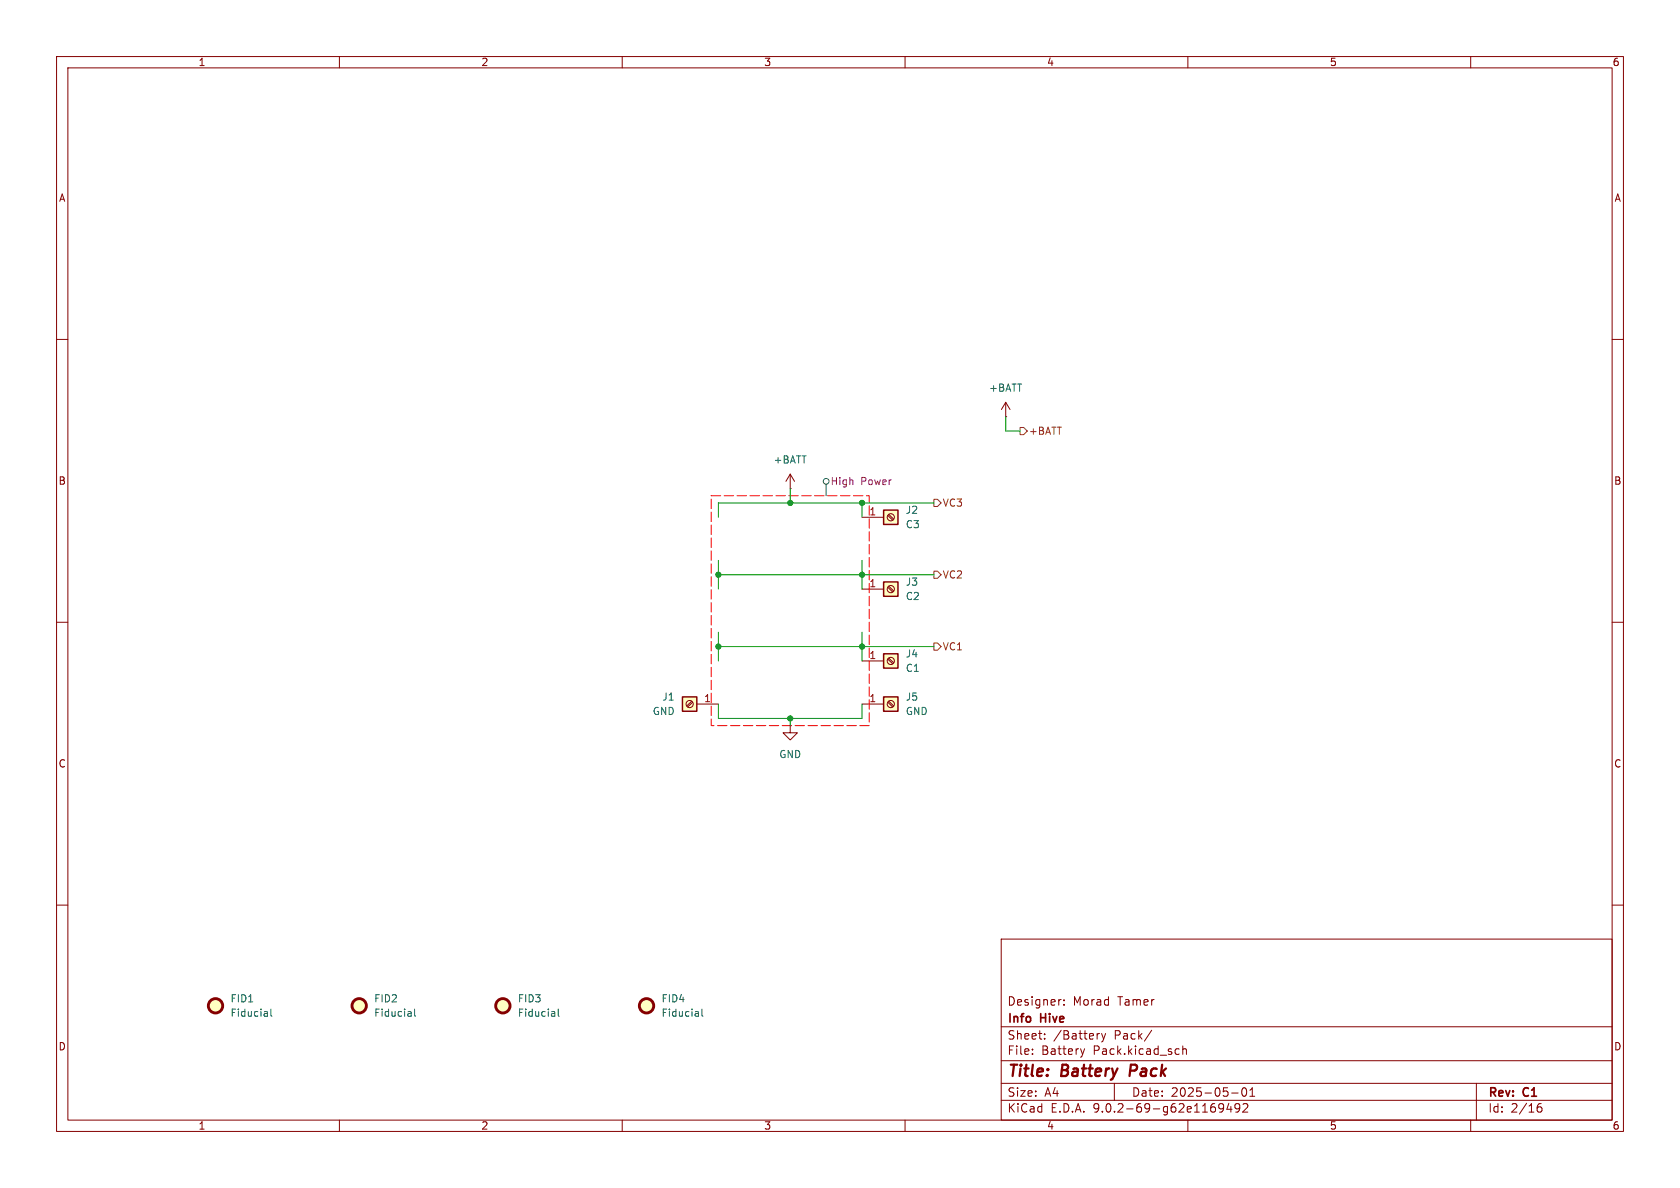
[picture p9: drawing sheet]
<svg xmlns="http://www.w3.org/2000/svg" width="297mm" height="210mm" viewBox="0 0 297 210" stroke-linecap="round" stroke-linejoin="round" font-family="sans-serif">
<g fill="none" stroke="#840000" stroke-width=".18">
<path d="M10 10h277v190h-277zM12 12h273v186h-273zM60 10v2M110 10v2M160 10v2M210 10v2M260 10v2M10 60h2M285 60h2M139.7 86.4h.1M139.7 83.8l-.8 1.3M139.7 83.8l.8 1.3"/>
<path d="M139.7 83.8v2.6M10 110h2M285 110h2M10 160h2M177 166h108v32h-108zM187.5 176.7h.1M188.1 177.6v.1M188.1 176.8v.1M285 160h2M60 198v2M110 198v2M160 198v2"/>
<path d="M177 194.5h108M177 191.5h108M177 187.5h108M177 181.5h108M182.5 186.3v.1M182.5 185.5v.1M184.7 183.6v.1M184.7 182.8v.1M191.7 185.4l-.3 1M194.4 182.7l-.3 .1M194.7 182.7l.4 1M195.1 183.7l-.1 .4-.3 .1"/>
<path d="M195.5 182.7l-.4 1M197 191.5v3M203.6 182.1l-1.3 2M208.3 185.4l.2 .1M208.5 186.3l-.2 .1M209.1 184.9v1.5M209.1 185.5l.2-.1 .4 .1v.9M210 198v2M216.3 195.7l-.3 .3h-.3l-.2-.3 .1-.5 .4-.1 .2 .1a.99 .99 0 0 1-.3 1.4h-.3M217.2 195l-.3 1.1h.9M217.6 195.6v1M217.7 193.2h1.2"/>
<path d="M219.2 195.7l-.3 .3h-.3l-.3-.3 .2-.5 .4-.1 .2 .1a.99 .99 0 0 1-.4 1.4h-.2M219.7 192.4l.2-.1a.81 .81 0 0 1 .6 .6 .81 .81 0 0 1-.3 .8l-.2 .1a.81 .81 0 0 1-.3-1.4zM219.7 195.2l.6-.1 .2 .1 .1 .3-.9 1.1h.9M221 193.8h.8M221 192.7l.4-.4v1.5M260 198v2M261 191.5v6.5M271.7 196l.3-.3h.5l.1 .3v.3l-.3 .3-.4-.1-.2-.2M272.5 195.1a.59 .59 0 0 0-.8 .6"/>
</g>
<path d="M199.9 188.2l-.2 2" fill="none" stroke="#840000" stroke-width=".4"/>
<path d="M156.2 123.2h2.5v2.5h-2.5z" fill="#ffffc2"/>
<path d="M156.2 123.2h2.5v2.5h-2.5z" fill="none" stroke="#840000" stroke-width=".25"/>
<g fill="none" stroke="#840000" stroke-width=".18">
<path d="M152.4 124.5h3.8M156.9 124.1l.9 .9M157.1 124l.9 .8"/>
<circle cx="157.5" cy="124.5" r=".63"/>
</g>
<path d="M156.2 115.6h2.5v2.5h-2.5z" fill="#ffffc2"/>
<path d="M156.2 115.6h2.5v2.5h-2.5z" fill="none" stroke="#840000" stroke-width=".25"/>
<g fill="none" stroke="#840000" stroke-width=".18">
<path d="M152.4 116.8h3.8M156.9 116.5l.9 .8M157.1 116.3l.9 .9"/>
<circle cx="157.5" cy="116.8" r=".63"/>
</g>
<circle cx="38.1" cy="177.8" r="1.27" fill="#ffffc2" stroke="#ffffc2" stroke-width=".18"/>
<circle cx="38.1" cy="177.8" r="1.27" fill="none" stroke="#840000" stroke-width=".51"/>
<path d="M47.2 178.9l.1 .7M47.3 179.6h-.1M47.3 179.1l-.1 .1M47.9 178.4v1.1l.2 .1" fill="none" stroke="#006464" stroke-width=".18"/>
<path d="M156.2 102.9h2.5v2.5h-2.5z" fill="#ffffc2"/>
<path d="M156.2 102.9h2.5v2.5h-2.5z" fill="none" stroke="#840000" stroke-width=".25"/>
<g fill="none" stroke="#840000" stroke-width=".18">
<path d="M152.4 104.1h3.8M156.9 103.8l.9 .8M157.1 103.6l.9 .9"/>
<circle cx="157.5" cy="104.1" r=".63"/>
</g>
<path d="M156.2 90.2h2.5v2.5h-2.5z" fill="#ffffc2"/>
<path d="M156.2 90.2h2.5v2.5h-2.5z" fill="none" stroke="#840000" stroke-width=".25"/>
<g fill="none" stroke="#840000" stroke-width=".18">
<path d="M177.8 73.7h.1M177.8 71.1l-.8 1.3M177.8 71.1l.8 1.3M177.8 71.1v2.6M152.4 91.4h3.8M156.9 91.1l.9 .8M157.1 90.9l.9 .9"/>
<circle cx="157.5" cy="91.4" r=".63"/>
</g>
<path d="M120.6 123.2h2.6v2.5h-2.6z" fill="#ffffc2"/>
<path d="M120.6 123.2h2.6v2.5h-2.6z" fill="none" stroke="#840000" stroke-width=".25"/>
<g fill="none" stroke="#840000" stroke-width=".18">
<path d="M122.3 124l-.9 .8M122.5 124.1l-.9 .9M123.2 124.5h3.8M139.7 128.3v1.2h1.3l-1.3 1.3-1.3-1.3h1.3M139.7 128.3h.1"/>
<circle cx="121.9" cy="124.5" r=".63"/>
</g>
<g fill="#ffffc2" stroke="#ffffc2" stroke-width=".18">
<circle cx="88.9" cy="177.8" r="1.27"/>
<circle cx="114.3" cy="177.8" r="1.27"/>
<circle cx="63.5" cy="177.8" r="1.27"/>
</g>
<g fill="none" stroke="#840000" stroke-width=".51">
<circle cx="63.5" cy="177.8" r="1.27"/>
<circle cx="88.9" cy="177.8" r="1.27"/>
<circle cx="114.3" cy="177.8" r="1.27"/>
</g>
<path d="M72.6 178.9l.1 .7M72.7 179.6h-.1M72.7 179.1l-.1 .1M73.3 178.4v1.1l.2 .1M98 178.9l.1 .7M98.1 179.6h-.1M98.1 179.1l-.1 .1M98.7 178.4v1.1l.2 .1M123.4 178.9l.1 .7M123.5 179.6h-.1M123.5 179.1l-.1 .1M124.1 178.4v1.1l.2 .1" fill="none" stroke="#006464" stroke-width=".18"/>
<g fill="none" stroke="#484848" stroke-width=".18">
<path d="M146 85.6v2"/>
<circle cx="146.1" cy="85.1" r=".51"/>
</g>
<path d="M125.7 87.6h28v40.7h-28v-40.7" fill="none" stroke="#f00" stroke-width=".18" stroke-dasharray="1.7 .6"/>
<path d="M180.3 75.6h.7l.6 .6-.6 .6h-.7zM165.1 88.3h.6l.7 .6-.7 .6h-.6zM165.1 101h.6l.7 .6-.7 .6h-.6zM165.1 113.7h.6l.7 .6-.7 .6h-.6z" fill="none" stroke="#725600" stroke-width=".18"/>
<path d="M177.8 73.7v2.5h2.5M127 99.1v5M139.7 86.4v2.5M152.4 88.9v2.5M152.4 99.1v5M165.1 88.9h-38.1v2.5M127 101.6h38.1M127 111.8v5M127 114.3h38.1M152.4 111.8v5M127 124.5v2.5h25.4v-2.5M139.7 127v1.3" fill="none" stroke="#009600" stroke-width=".18"/>
<g fill="#009600" stroke="#009600" stroke-width=".18">
<circle cx="152.4" cy="114.3" r=".46"/>
<circle cx="152.4" cy="101.6" r=".46"/>
<circle cx="139.7" cy="88.9" r=".46"/>
<circle cx="152.4" cy="88.9" r=".46"/>
<circle cx="127" cy="101.6" r=".46"/>
<circle cx="127" cy="114.3" r=".46"/>
<circle cx="139.7" cy="127" r=".46"/>
</g>
<g font-size="2.8" fill="#840000">
<text x="178" y="190.9">Title:</text>
<text x="187.7" y="190.9">Battery</text>
<text x="200.6" y="190.9">Pack</text>
</g>
<g font-size="2.1" fill="#840000">
<text x="178" y="178">Designer:</text>
<text x="189.7" y="178">Morad</text>
<text x="197.7" y="178">Tamer</text>
<text x="178" y="184">Sheet:</text>
<text x="178" y="181.2">Info</text>
<text x="184" y="181.2">Hive</text>
<text x="186.2" y="184">/Battery</text>
<text x="197" y="184">Pack/</text>
<text x="178" y="186.7">File:</text>
<text x="184.1" y="186.7">Battery</text>
<text x="193.3" y="186.7">Pack.kicad_sch</text>
<text x="178" y="196.9">KiCad</text>
<text x="178" y="194.1">Size:</text>
<text x="184.7" y="194.1">A4</text>
<text x="185.7" y="196.9">E.D.A.</text>
<text x="193.3" y="196.9">9.0.2-69-g62e1169492</text>
<text x="200" y="194.1">Date:</text>
<text x="207" y="194.1">2025-05-01</text>
<text x="263" y="194.3">Rev:</text>
<text x="263" y="196.9">Id:</text>
<text x="267.1" y="196.9">2/16</text>
<text x="269.4" y="194.3">C1</text>
</g>
<g font-size="1.8" fill="#840000">
<text x="35" y="11.9">1</text>
<text x="85" y="11.9">2</text>
<text x="135" y="11.9">3</text>
<text x="185" y="11.9">4</text>
<text x="235" y="11.9">5</text>
<text x="285" y="11.9">6</text>
<text x="10.3" y="35.9">A</text>
<text x="285.3" y="35.9">A</text>
<text x="10.3" y="85.9">B</text>
<text x="285.3" y="85.9">B</text>
<text x="10.3" y="135.9">C</text>
<text x="285.3" y="135.9">C</text>
<text x="10.3" y="185.9">D</text>
<text x="285.3" y="185.9">D</text>
<text x="35" y="199.9">1</text>
<text x="85" y="199.9">2</text>
<text x="135" y="199.9">3</text>
<text x="185" y="199.9">4</text>
<text x="235" y="199.9">5</text>
<text x="285" y="199.9">6</text>
</g>
<g font-size="1.8" fill="#006464">
<text x="174.8" y="69.4">+BATT</text>
<text x="136.7" y="82.1">+BATT</text>
<text x="160" y="91">J2</text>
<text x="160" y="93.6">C3</text>
<text x="160" y="103.7">J3</text>
<text x="160" y="106.3">C2</text>
<text x="160" y="116.4">J4</text>
<text x="160" y="119">C1</text>
<text x="117" y="124.1">J1</text>
<text x="160" y="124.1">J5</text>
<text x="115.3" y="126.6">GND</text>
<text x="160" y="126.6">GND</text>
<text x="137.7" y="134.2">GND</text>
<text x="40.6" y="177.4">FID1</text>
<text x="40.6" y="179.9">Fiducial</text>
<text x="66" y="177.4">FID2</text>
<text x="66" y="179.9">Fiducial</text>
<text x="91.4" y="177.4">FID3</text>
<text x="91.4" y="179.9">Fiducial</text>
<text x="116.8" y="177.4">FID4</text>
<text x="116.8" y="179.9">Fiducial</text>
</g>
<g font-size="1.8" fill="#725600">
<text x="181.8" y="77.1">+BATT</text>
<text x="166.6" y="89.8">VC3</text>
<text x="166.6" y="102.5">VC2</text>
<text x="166.6" y="115.2">VC1</text>
</g>
<g font-size="1.8" fill="#840084">
<text x="146.7" y="86">High</text>
<text x="152.2" y="86">Power</text>
</g>
<g font-size="1.8" fill="#a90000">
<text x="153.6" y="91.2">1</text>
<text x="153.6" y="103.9">1</text>
<text x="153.6" y="116.6">1</text>
<text x="124.4" y="124.2">1</text>
<text x="153.6" y="124.2">1</text>
</g>
</svg>
